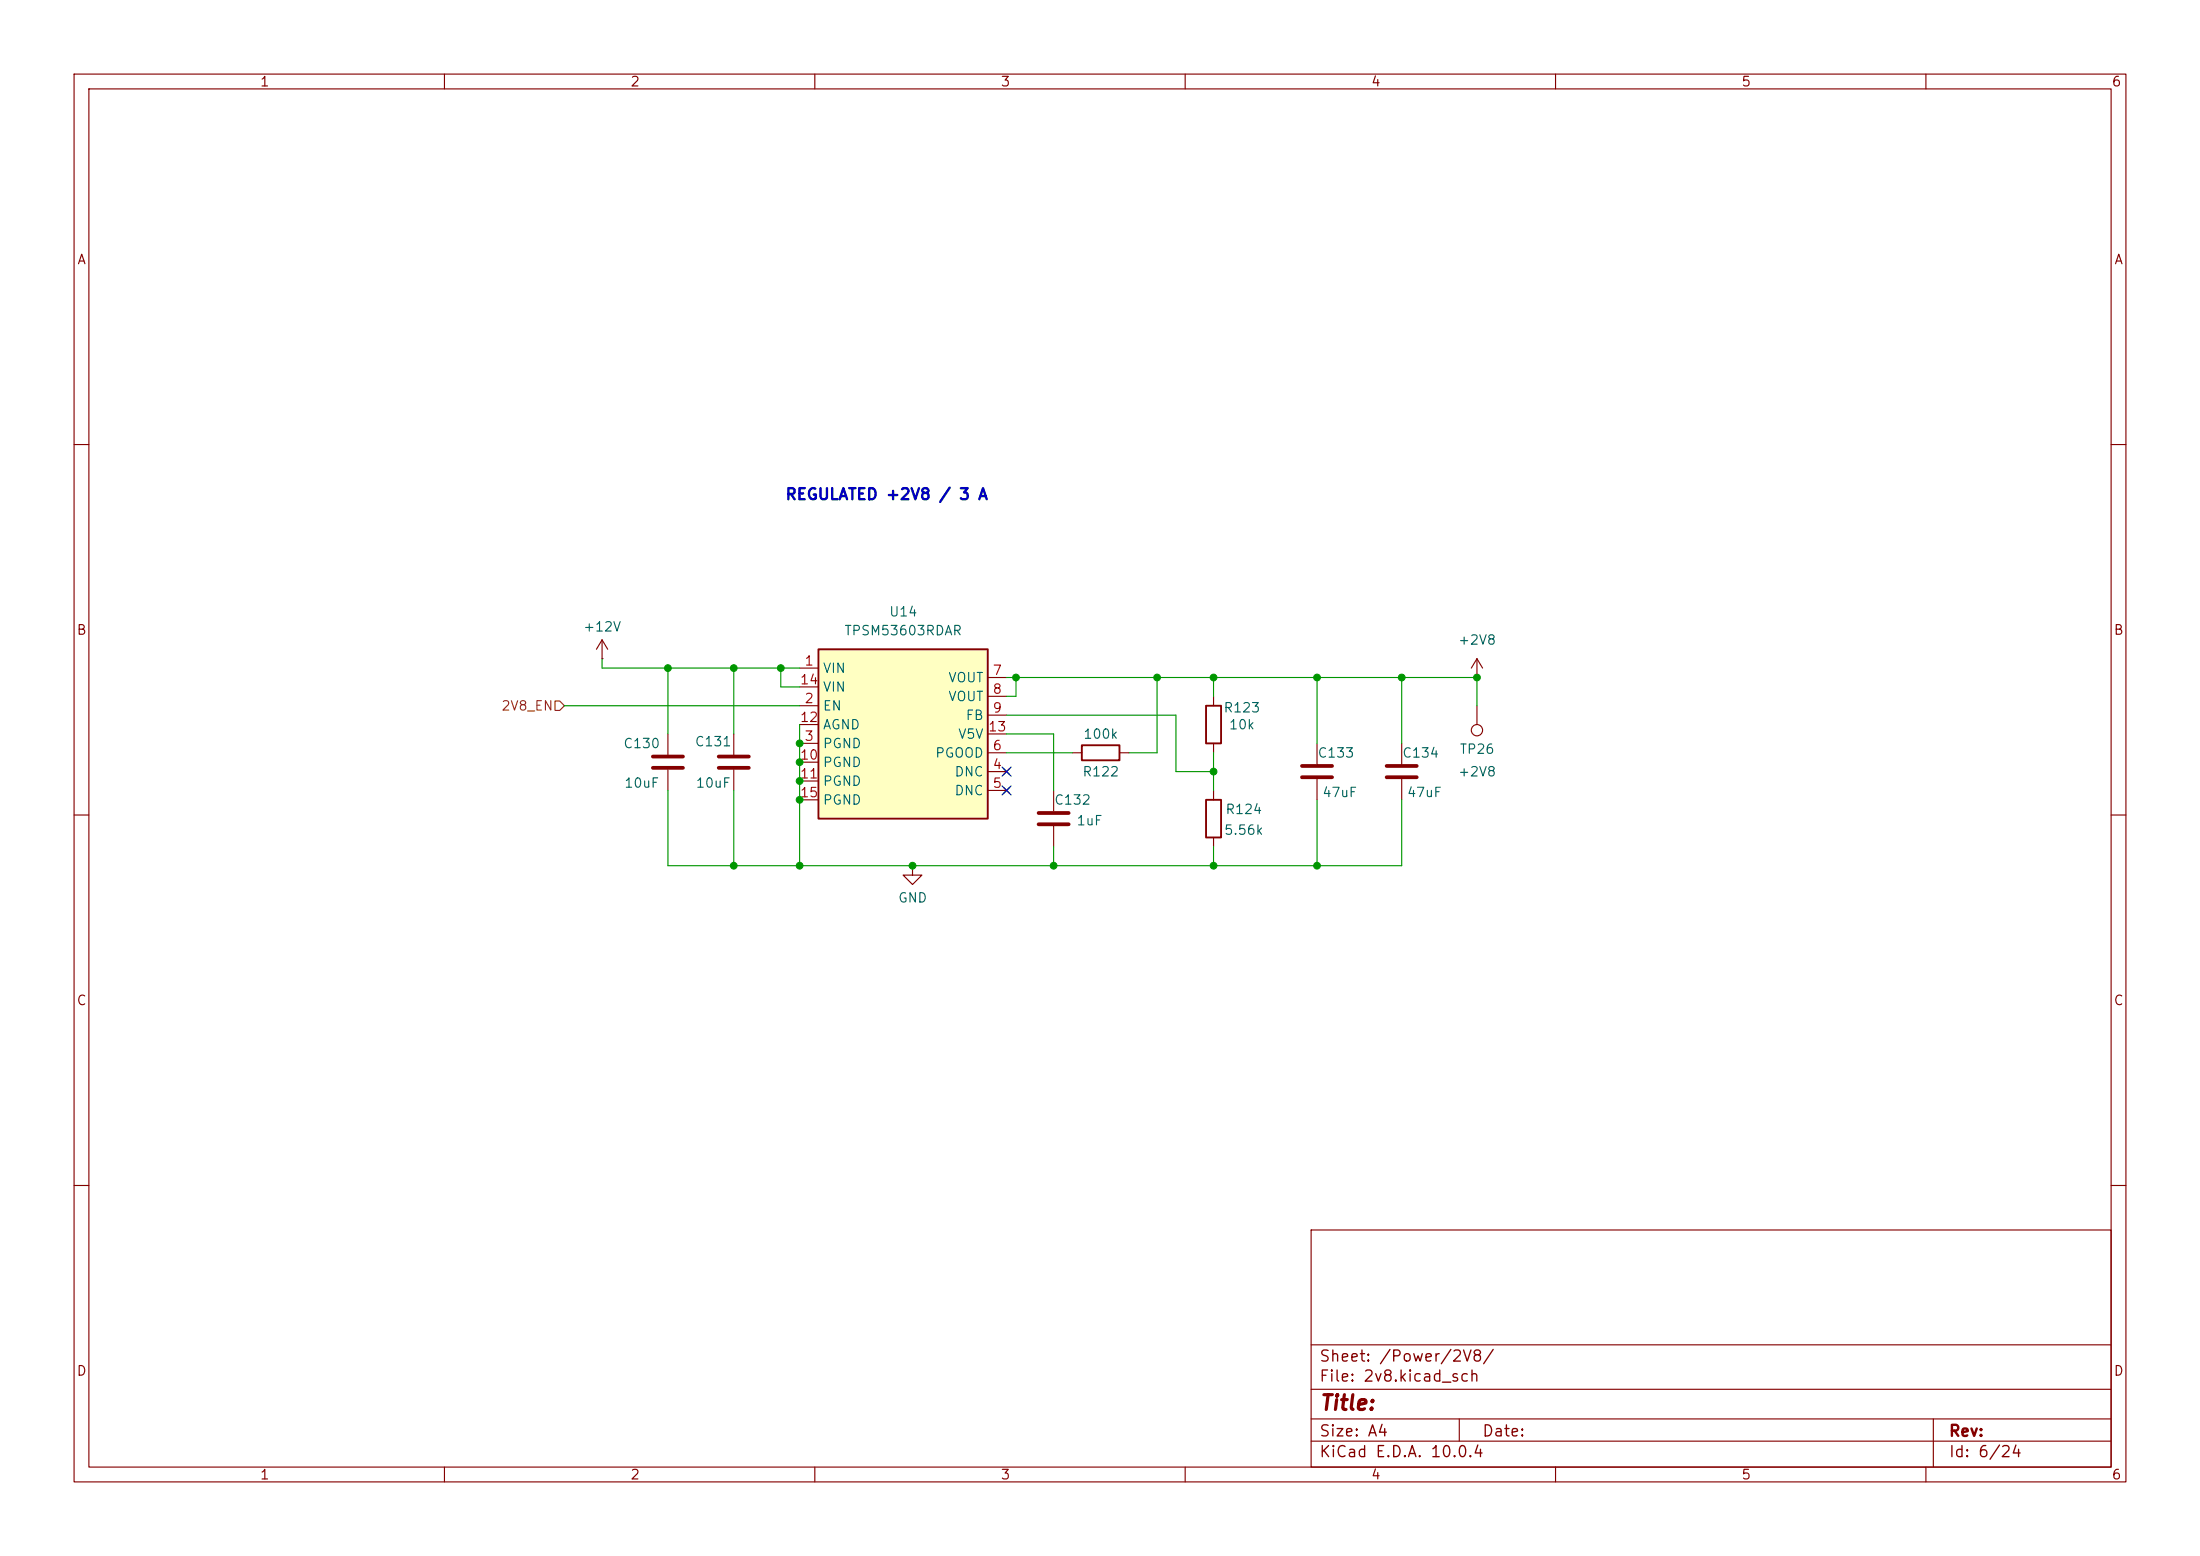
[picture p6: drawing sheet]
<svg xmlns="http://www.w3.org/2000/svg" width="297mm" height="210mm" viewBox="0 0 297 210" stroke-linecap="round" stroke-linejoin="round" font-family="sans-serif">
<g fill="none" stroke="#840000" stroke-width=".15">
<path d="M10 10h277v190h-277zM12 12h273v186h-273zM60 10v2M110 10v2M160 10v2M210 10v2M260 10v2M10 60h2M285 60h2M81.3 88.9h.1M81.3 86.4l-.8 1.2M81.3 86.4l.7 1.2"/>
<path d="M81.3 86.4v2.5M90.2 99.1v2.8M99.1 99.1v2.8M163.8 94v1.3M199.4 91.4h.1M199.4 88.9v2.5M199.4 95.3v2.5M199.4 88.9l-.8 1.3M199.4 88.9l.8 1.3M10 110h2M90.2 103.9v2.8M99.1 103.9v2.8"/>
<path d="M144.8 101.6h1.2M151.1 101.6h1.3M163.8 100.3v1.3M163.8 106.7v1.3M163.8 113v1.3M177.8 100.3v2.8M177.8 105.2v2.8M189.2 100.3v2.8M189.2 105.2v2.8M285 110h2M10 160h2M177 166h108v32h-108z"/>
<path d="M285 160h2M60 198v2M110 198v2M160 198v2M177 194.5h108M177 191.5h108M177 187.5h108M177 181.5h108M197 191.5v3M210 198v2M260 198v2M261 191.5v6.5"/>
<circle cx="199.4" cy="98.6" r=".76"/>
</g>
<path d="M162.8 95.3h2v5h-2zM146 100.6h5.1v2h-5.1zM162.8 108h2v5h-2z" fill="none" stroke="#840000" stroke-width=".25"/>
<path d="M88.1 102.1h4.1M88.1 103.6h4.1M97 102.1h4.1M97 103.6h4.1M175.8 103.4h4M175.8 104.9h4M187.2 103.4h4.1M187.2 104.9h4.1" fill="none" stroke="#840000" stroke-width=".51"/>
<path d="M110.5 87.6h22.8v22.9h-22.8z" fill="#ffffc2"/>
<path d="M110.5 87.6h22.8v22.9h-22.8z" fill="none" stroke="#840000" stroke-width=".25"/>
<g fill="none" stroke="#840000" stroke-width=".15">
<path d="M107.9 90.2h2.6M107.9 95.3h2.6M107.9 97.8h2.6M107.9 92.7h2.6M133.3 91.4h2.6M133.3 94h2.6M133.3 96.5h2.6M133.3 99.1h2.6M107.9 100.3h2.6M107.9 102.9h2.6M107.9 105.4h2.6M107.9 108h2.6"/>
<path d="M123.2 116.8v1.3h1.3l-1.3 1.3-1.3-1.3h1.3M123.2 116.8h.1M133.3 104.1h2.6M133.3 106.7h2.6M133.3 101.6h2.6M135.5 103.8l.8 .7M135.5 106.3l.8 .8M136.3 103.8l-.8 .7M136.3 106.3l-.8 .8M142.2 106.7v2.8M142.2 111.5v2.8"/>
</g>
<path d="M140.2 109.7h4.1M140.2 111.3h4.1" fill="none" stroke="#840000" stroke-width=".51"/>
<path d="M74.9 94.6h.7l.6 .7-.6 .6h-.7z" fill="none" stroke="#725600" stroke-width=".15"/>
<g fill="none" stroke="#009600" stroke-width=".15">
<path d="M76.2 95.3h31.7M81.3 88.9v1.3h26.6M90.2 90.2v8.9M99.1 90.2v8.9M105.4 90.2v2.5h2.5M107.9 97.8v19M135.9 91.4h63.5v3.9M135.9 96.5h22.8v7.6h5.1M135.9 99.1h6.3v7.6M137.2 91.4v2.6h-1.3M156.2 91.4v10.2h-3.8M163.8 91.4v2.6"/>
<path d="M177.8 91.4v8.9M189.2 91.4v8.9M90.2 106.7v10.1h99v-8.8M99.1 106.7v10.1M135.9 101.6h8.9M142.2 114.3v2.5M163.8 101.6v5.1M163.8 114.3v2.5M177.8 108v8.8"/>
</g>
<path d="M135.3 106.1l1.2 1.2M135.3 103.5l1.2 1.2M136.5 106.1l-1.2 1.2M136.5 103.5l-1.2 1.2" fill="none" stroke="#000084" stroke-width=".15"/>
<g fill="#009600" stroke="#009600" stroke-width=".14">
<circle cx="189.2" cy="91.4" r=".46"/>
<circle cx="177.8" cy="91.4" r=".46"/>
<circle cx="199.4" cy="91.4" r=".46"/>
<circle cx="163.8" cy="116.8" r=".46"/>
<circle cx="177.8" cy="116.8" r=".46"/>
<circle cx="163.8" cy="91.4" r=".46"/>
<circle cx="156.2" cy="91.4" r=".46"/>
<circle cx="163.8" cy="104.1" r=".46"/>
<circle cx="105.4" cy="90.2" r=".46"/>
<circle cx="99.1" cy="90.2" r=".46"/>
<circle cx="90.2" cy="90.2" r=".46"/>
<circle cx="107.9" cy="105.4" r=".46"/>
<circle cx="99.1" cy="116.8" r=".46"/>
<circle cx="107.9" cy="102.9" r=".46"/>
<circle cx="107.9" cy="100.3" r=".46"/>
<circle cx="107.9" cy="108" r=".46"/>
<circle cx="107.9" cy="116.8" r=".46"/>
<circle cx="123.2" cy="116.8" r=".46"/>
<circle cx="142.2" cy="116.8" r=".46"/>
<circle cx="137.2" cy="91.4" r=".46"/>
</g>
<text font-size="2" fill="#840000" x="178" y="190.8">Title:</text>
<text font-size="1.5" fill="#0000c2" x="105.9" y="67.8">REGULATED +2V8 / 3 A</text>
<g font-size="1.5" fill="#840000">
<text x="178" y="184.2">Sheet: /Power/2V8/</text>
<text x="178" y="186.9">File: 2v8.kicad_sch</text>
<text x="178" y="197.1">KiCad E.D.A. 10.0.4</text>
<text x="178" y="194.3">Size: A4</text>
<text x="200" y="194.3">Date:</text>
<text x="263" y="194.3">Rev:</text>
<text x="263" y="197.1">Id: 6/24</text>
</g>
<g font-size="1.3" fill="#840000">
<text x="35" y="12">1</text>
<text x="85" y="12">2</text>
<text x="135" y="12">3</text>
<text x="185" y="12">4</text>
<text x="235" y="12">5</text>
<text x="285" y="12">6</text>
<text x="10.3" y="36">A</text>
<text x="285.3" y="36">A</text>
<text x="10.3" y="86">B</text>
<text x="285.3" y="86">B</text>
<text x="10.3" y="136">C</text>
<text x="285.3" y="136">C</text>
<text x="10.3" y="186">D</text>
<text x="285.3" y="186">D</text>
<text x="35" y="200">1</text>
<text x="85" y="200">2</text>
<text x="135" y="200">3</text>
<text x="185" y="200">4</text>
<text x="235" y="200">5</text>
<text x="285" y="200">6</text>
</g>
<g font-size="1.3" fill="#006464">
<text x="119.9" y="83.5">U14</text>
<text x="78.6" y="85.6">+12V</text>
<text x="113.9" y="86.1">TPSM53603RDAR</text>
<text x="196.7" y="87.3">+2V8</text>
<text x="111" y="91.1">VIN</text>
<text x="111" y="93.7">VIN</text>
<text x="127.9" y="92.4">VOUT</text>
<text x="127.9" y="95">VOUT</text>
<text x="84.1" y="101.3">C130</text>
<text x="93.7" y="101">C131</text>
<text x="111" y="96.2">EN</text>
<text x="111" y="101.3">PGND</text>
<text x="111" y="98.8">AGND</text>
<text x="129.3" y="100">V5V</text>
<text x="130.3" y="97.5">FB</text>
<text x="146.2" y="100">100k</text>
<text x="165.1" y="96.5">R123</text>
<text x="165.8" y="98.8">10k</text>
<text x="84.2" y="106.6">10uF</text>
<text x="93.8" y="106.6">10uF</text>
<text x="111" y="103.8">PGND</text>
<text x="111" y="106.4">PGND</text>
<text x="126.2" y="102.6">PGOOD</text>
<text x="128.8" y="105.1">DNC</text>
<text x="128.8" y="107.7">DNC</text>
<text x="146" y="105.1">R122</text>
<text x="177.8" y="102.6">C133</text>
<text x="178.4" y="107.9">47uF</text>
<text x="189.2" y="102.6">C134</text>
<text x="189.8" y="107.9">47uF</text>
<text x="196.7" y="105.1">+2V8</text>
<text x="197" y="102.1">TP26</text>
<text x="111" y="108.9">PGND</text>
<text x="142.2" y="108.9">C132</text>
<text x="145.2" y="111.7">1uF</text>
<text x="165.2" y="113">5.56k</text>
<text x="165.3" y="110.2">R124</text>
<text x="121.2" y="122.1">GND</text>
</g>
<g font-size="1.3" fill="#a90000">
<text x="107.9" y="92.7">14</text>
<text x="108.5" y="90.1">1</text>
<text x="108.5" y="95.2">2</text>
<text x="133.9" y="91.4">7</text>
<text x="133.9" y="94">8</text>
<text x="107.9" y="97.8">12</text>
<text x="108.5" y="100.3">3</text>
<text x="133.3" y="99">13</text>
<text x="133.9" y="101.6">6</text>
<text x="133.9" y="96.5">9</text>
<text x="107.9" y="102.8">10</text>
<text x="107.9" y="105.4">11</text>
<text x="107.9" y="107.9">15</text>
<text x="133.9" y="104.1">4</text>
<text x="133.9" y="106.7">5</text>
</g>
<text font-size="1.3" fill="#725600" x="67.6" y="96.2">2V8_EN</text>
</svg>
